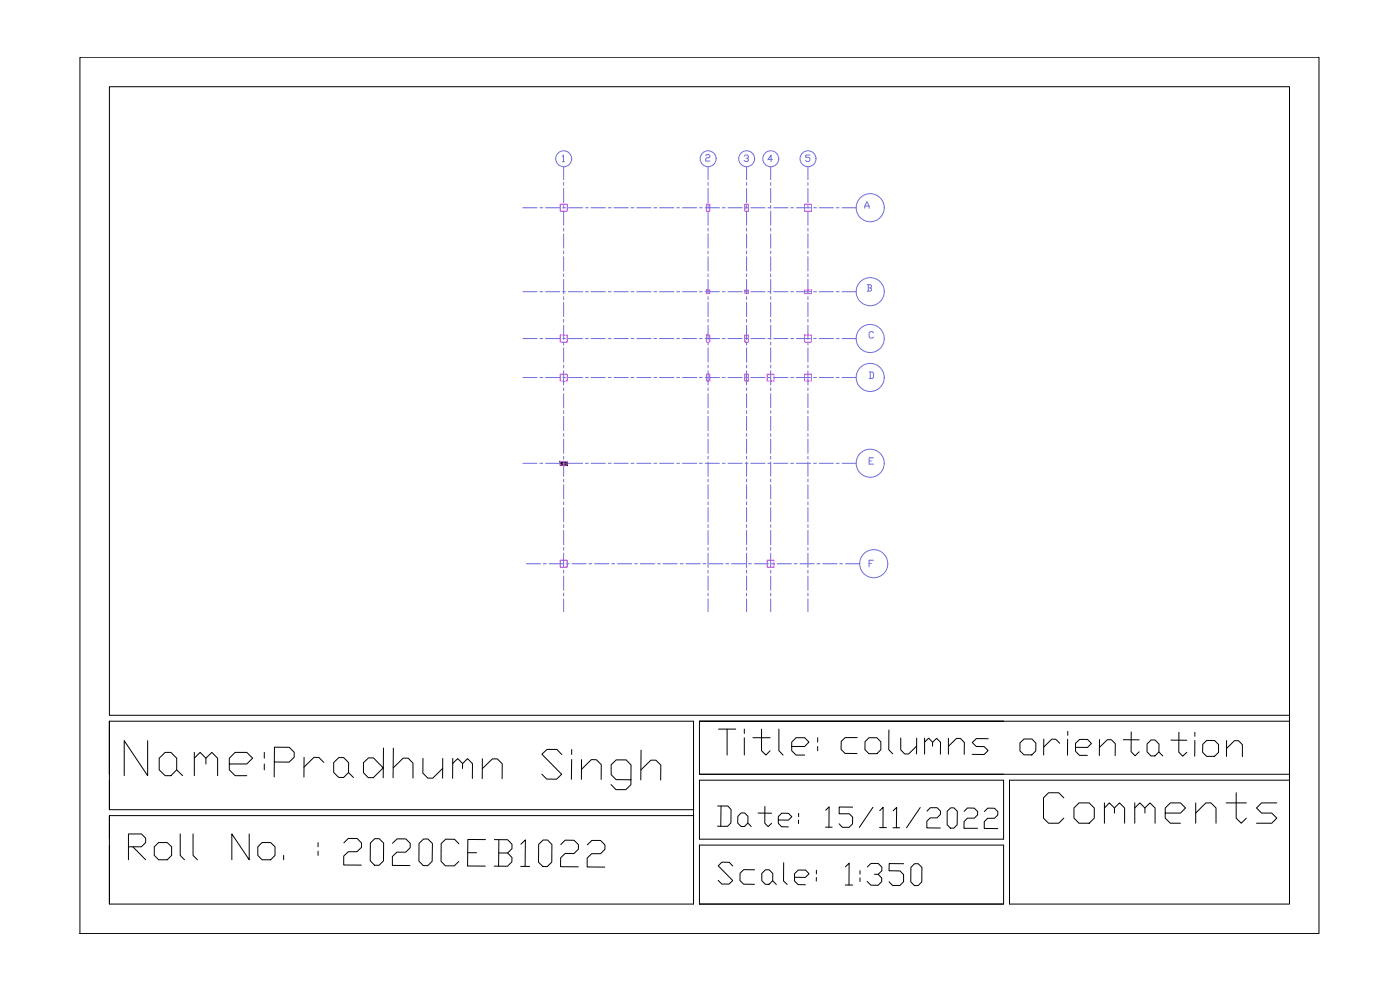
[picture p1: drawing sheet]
<svg xmlns="http://www.w3.org/2000/svg" width="420mm" height="297mm" viewBox="0 0 420 297" stroke-linecap="round" stroke-linejoin="round" font-family="sans-serif">
<!-- layer: hatching -->
<g fill="#fff" stroke="#fff" stroke-width=".3">
<path d="M241.5 61.3l2 2.1v-2.1zM241.5 61.3l2 2.1h-2z"/>
<path d="M223.5 61.3l1.1 2.1v-2.1zM223.5 61.3l1.1 2.1h-1.1z"/>
<path d="M212 61.3l1 2.1v-2.1zM212 61.3l1 2.1h-1z"/>
<path d="M168.1 61.3l2.1 2.1v-2.1zM168.1 61.3l2.1 2.1h-2.1z"/>
<path d="M241.5 87l2 1.1v-1.1zM241.5 87l2 1.1h-2z"/>
<path d="M223.5 87l1.1 1.1v-1.1zM223.5 87l1.1 1.1h-1.1z"/>
<path d="M212 87l1 1.1v-1.1zM212 87l1 1.1h-1z"/>
<path d="M241.5 100.5l2 2.1v-2.1zM241.5 100.5l2 2.1h-2z"/>
<path d="M223.5 100.5l1.1 2.1v-2.1zM223.5 100.5l1.1 2.1h-1.1z"/>
<path d="M212 100.5l1 2.1v-2.1zM212 100.5l1 2.1h-1z"/>
<path d="M168.1 100.5l2.1 2.1v-2.1zM168.1 100.5l2.1 2.1h-2.1z"/>
<path d="M241.5 112.3l2 2v-2zM241.5 112.3l2 2h-2z"/>
<path d="M230.2 112.3l2.1 2v-2zM230.2 112.3l2.1 2h-2.1z"/>
<path d="M223.5 112.3l1.1 2v-2zM223.5 112.3l1.1 2h-1.1z"/>
<path d="M212 112.3l1 2v-2zM212 112.3l1 2h-1z"/>
<path d="M168.1 112.3l2.1 2v-2zM168.1 112.3l2.1 2h-2.1z"/>
<path d="M230.2 168.1l2.1 2.1v-2.1zM230.2 168.1l2.1 2.1h-2.1z"/>
<path d="M168.1 168.1l2.1 2.1v-2.1zM168.1 168.1l2.1 2.1h-2.1z"/>
</g>
<!-- layer: collumn -->
<g fill="none" stroke="#f0f" stroke-width=".3">
<path d="M168.1 61.3h2.1v2.1h-2.1zM212 61.3h1v2.1h-1zM223.5 61.3h1.1v2.1h-1.1zM241.5 61.3h2v2.1h-2zM212 87h1v1.1h-1zM223.5 87h1.1v1.1h-1.1zM241.5 87h2v1.1h-2zM168.1 100.5h2.1v2.1h-2.1zM168.1 112.3h2.1v2h-2.1zM212 100.5h1v2.1h-1zM212 112.3h1v2h-1zM223.5 112.3h1.1v2h-1.1z"/>
<path d="M223.5 100.5h1.1v2.1h-1.1zM230.2 112.3h2.1v2h-2.1zM241.5 100.5h2v2.1h-2zM241.5 112.3h2v2h-2zM168.1 138.5h2.1v1.1h-2.1zM168.1 168.1h2.1v2.1h-2.1zM230.2 168.1h2.1v2.1h-2.1z"/>
</g>
<!-- layer: Frame -->
<path d="M24 17.2h371.8v262.9h-371.8zM32.8 216.4h175.3v26.5h-175.3v-8.8M301.2 216.4h-91.3h177.1v54.9h-84v-37.2h84M387 214.6h-354.2v-188.6h354.2v206.3h-177.1v-15.9M208.1 234.1v17.7M209.9 234.1h91.3v17.7h-91.3zM32.8 244.7h175.3v26.6h-175.3v-17.7M32.8 244.7v26.6M32.8 244.7v7.1M209.9 253.6h91.3v17.7h-91.3zM209.9 271.3h91.3" fill="none" stroke="#000" stroke-width=".3"/>
<!-- layer: hatching -->
<g fill="#000" stroke="#000" stroke-width=".3">
<path d="M168.1 138.5l1 1.1v-1.1zM168.1 138.5l1 1.1h-1z"/>
<path d="M169.1 138.5l1.1 1.1v-1.1zM169.1 138.5l1.1 1.1h-1.1z"/>
</g>
<!-- layer: stairs -->
<g fill="none" stroke="#6e6edd" stroke-width=".3">
<path d="M168.8 46.9l.3-.3v1.9M168.8 48.5h.6M169.1 50.1v3.8M169.1 54.8v.8M169.1 56.5v4.3M211.8 46.7l.3-.3h.7l.2 .3-.2 .7h-.7l-.3 .3v.6h1.2M212.5 50.1v3.8M212.5 54.8v.8M212.5 56.5v4.3M223.3 46.8l.4-.3h.6l.3 .7-.6 .3M224.1 50.1v3.8M224.1 54.8v.8"/>
<path d="M224.1 56.5v4.3M224.3 47.5l.3 .3-.3 .7h-.6l-.4-.4M231.3 50.1v3.8M231.3 54.8v.8M231.3 56.5v4.3M231.8 47.9h-1.3l.9-1.3v1.9M242.5 50.1v3.8M242.5 54.8v.8M242.5 56.5v4.3M243.1 46.5h-1.3v.7h1l.3 .3v.6l-.3 .4h-.7l-.3-.4M156.9 62.3h4.2M162 62.3h.9"/>
<path d="M163.7 62.3h4.3M168.9 62.3h.8M169.1 61.6v.9M169.1 63.3v4.3M169.1 68.5v.8M169.1 70.2v4.3M169.1 75.3v.8M169.1 77v4.3M170.6 62.3h4.3M175.7 62.3h.9M177.4 62.3h4.3M182.6 62.3h.8"/>
<path d="M184.3 62.3h4.2M189.4 62.3h.8M191.1 62.3h4.3M196.2 62.3h.9M197.9 62.3h4.3M203.1 62.3h.8M204.8 62.3h4.3M209.9 62.3h.9M211.7 62.3h4.2M212.5 61.6v.9M212.5 63.3v4.3M212.5 68.5v.8"/>
<path d="M212.5 70.2v4.3M212.5 75.3v.8M212.5 77v4.3M216.8 62.3h.8M218.5 62.3h4.2M223.6 62.3h.9M224.1 61.6v.9M224.1 63.3v4.3M224.1 68.5v.8M224.1 70.2v4.3M224.1 75.3v.8M224.1 77v4.3"/>
<path d="M225.3 62.3h4.3M230.4 62.3h.9M231.3 61.6v.9M231.3 63.3v4.3M231.3 68.5v.8M231.3 70.2v4.3M231.3 75.3v.8M231.3 77v4.3M232.2 62.3h4.3M237.3 62.3h.9M239 62.3h4.3M242.5 61.6v.9"/>
<path d="M242.5 63.3v4.3M242.5 68.5v.8M242.5 70.2v4.3M242.5 75.3v.8M242.5 77v4.3M244.2 62.3h.8M245.9 62.3h4.2M251 62.3h.8M252.7 62.3h4.2M259.5 62.5v-.7l.7-1.3 .6 1.3v.7M259.5 61.8h1.3M156.9 87.5h4.2"/>
<path d="M162 87.5h.9M163.7 87.5h4.3M168.9 87.5h.8M169.1 82.2v.8M169.1 83.8v4.3M169.1 89v.9M169.1 90.7v4.3M169.1 95.8v.9M169.1 97.6v4.2M170.6 87.5h4.3M175.7 87.5h.9M177.4 87.5h4.3"/>
<path d="M182.6 87.5h.8M184.3 87.5h4.2M189.4 87.5h.8M191.1 87.5h4.3M196.2 87.5h.9M197.9 87.5h4.3M203.1 87.5h.8M204.8 87.5h4.3M209.9 87.5h.9M211.7 87.5h4.2M212.5 82.2v.8M212.5 83.8v4.3"/>
<path d="M212.5 89v.9M212.5 90.7v4.3M212.5 95.8v.9M212.5 97.6v4.2M216.8 87.5h.8M218.5 87.5h4.2M223.6 87.5h.9M224.1 82.2v.8M224.1 83.8v4.3M224.1 89v.9M224.1 90.7v4.3M224.1 95.8v.9"/>
<path d="M224.1 97.6v4.2M225.3 87.5h4.3M230.4 87.5h.9M231.3 82.2v.8M231.3 83.8v4.3M231.3 89v.9M231.3 90.7v4.3M231.3 95.8v.9M231.3 97.6v4.2M232.2 87.5h4.3M237.3 87.5h.9M239 87.5h4.3"/>
<path d="M242.5 82.2v.8M242.5 83.8v4.3M242.5 89v.9M242.5 90.7v4.3M242.5 95.8v.9M242.5 97.6v4.2M244.2 87.5h.8M245.9 87.5h4.2M251 87.5h.8M252.7 87.5h4.2M260.3 85.4h.9l.4 .4v.3l-.4 .3M260.6 86.4h.6l.4 .6-.4 .4h-.9"/>
<path d="M260.6 85.4v2M262.2 99.9l-.4-.4h-.6l-.4 .4v1.2l.4 .4h.6l.4-.4M156.9 101.6h4.2M156.9 113.3h4.2M162 101.6h.9M162 113.3h.9M163.7 101.6h4.3M163.7 113.3h4.3M168.9 101.6h.8M168.9 113.3h.8M169.1 102.7v.8M169.1 104.4v4.3"/>
<path d="M169.1 109.5v.9M169.1 111.2v4.3M169.1 116.4v.8M169.1 118.1v4.3M170.6 101.6h4.3M170.6 113.3h4.3M175.7 101.6h.9M175.7 113.3h.9M177.4 101.6h4.3M177.4 113.3h4.3M182.6 101.6h.8M182.6 113.3h.8"/>
<path d="M184.3 101.6h4.2M184.3 113.3h4.2M189.4 101.6h.8M189.4 113.3h.8M191.1 101.6h4.3M191.1 113.3h4.3M196.2 101.6h.9M196.2 113.3h.9M197.9 101.6h4.3M197.9 113.3h4.3M203.1 101.6h.8M203.1 113.3h.8"/>
<path d="M204.8 101.6h4.3M204.8 113.3h4.3M209.9 101.6h.9M209.9 113.3h.9M211.7 101.6h4.2M211.7 113.3h4.2M212.5 102.7v.8M212.5 104.4v4.3M212.5 109.5v.9M212.5 111.2v4.3M212.5 116.4v.8M212.5 118.1v4.3"/>
<path d="M216.8 101.6h.8M216.8 113.3h.8M218.5 101.6h4.2M218.5 113.3h4.2M223.6 101.6h.9M223.6 113.3h.9M224.1 102.7v.8M224.1 104.4v4.3M224.1 109.5v.9M224.1 111.2v4.3M224.1 116.4v.8M224.1 118.1v4.3"/>
<path d="M225.3 101.6h4.3M225.3 113.3h4.3M230.4 101.6h.9M230.4 113.3h.9M231.3 102.7v.8M231.3 104.4v4.3M231.3 109.5v.9M231.3 111.2v4.3M231.3 116.4v.8M231.3 118.1v4.3M232.2 101.6h4.3M232.2 113.3h4.3"/>
<path d="M237.3 101.6h.9M237.3 113.3h.9M239 101.6h4.3M239 113.3h4.3M242.5 102.7v.8M242.5 104.4v4.3M242.5 109.5v.9M242.5 111.2v4.3M242.5 116.4v.8M242.5 118.1v4.3M244.2 101.6h.8M244.2 113.3h.8"/>
<path d="M245.9 101.6h4.2M245.9 113.3h4.2M251 101.6h.8M251 113.3h.8M252.7 101.6h4.2M252.7 113.3h4.2M260.8 111.6h1l.4 .4v1.2l-.4 .4h-1M261.2 111.6v2M156.9 139h4.2M162 139h.9M163.7 139h4.3M168.9 139h.8"/>
<path d="M169.1 123.2v.9M169.1 124.9v4.3M169.1 130.1v.8M169.1 131.8v4.2M169.1 136.9v.8M169.1 138.6v4.3M170.6 139h4.3M175.7 139h.9M177.4 139h4.3M182.6 139h.8M184.3 139h4.2M189.4 139h.8"/>
<path d="M191.1 139h4.3M196.2 139h.9M197.9 139h4.3M203.1 139h.8M204.8 139h4.3M209.9 139h.9M211.7 139h4.2M212.5 123.2v.9M212.5 124.9v4.3M212.5 130.1v.8M212.5 131.8v4.2M212.5 136.9v.8"/>
<path d="M212.5 138.6v4.3M216.8 139h.8M218.5 139h4.2M223.6 139h.9M224.1 123.2v.9M224.1 124.9v4.3M224.1 130.1v.8M224.1 131.8v4.2M224.1 136.9v.8M224.1 138.6v4.3M225.3 139h4.3M230.4 139h.9"/>
<path d="M231.3 123.2v.9M231.3 124.9v4.3M231.3 130.1v.8M231.3 131.8v4.2M231.3 136.9v.8M231.3 138.6v4.3M232.2 139h4.3M237.3 139h.9M239 139h4.3M242.5 123.2v.9M242.5 124.9v4.3M242.5 130.1v.8"/>
<path d="M242.5 131.8v4.2M242.5 136.9v.8M242.5 138.6v4.3M244.2 139h.8M245.9 139h4.2M251 139h.8M252.7 139h4.2M260.8 138.3h.7M262.2 137.4h-1.4v1.9h1.4M169.1 143.7v.9M169.1 145.4v4.3M169.1 150.6v.9"/>
<path d="M169.1 152.3v4.3M169.1 157.4v.9M169.1 159.2v4.2M212.5 143.7v.9M212.5 145.4v4.3M212.5 150.6v.9M212.5 152.3v4.3M212.5 157.4v.9M212.5 159.2v4.2M224.1 143.7v.9M224.1 145.4v4.3M224.1 150.6v.9"/>
<path d="M224.1 152.3v4.3M224.1 157.4v.9M224.1 159.2v4.2M231.3 143.7v.9M231.3 145.4v4.3M231.3 150.6v.9M231.3 152.3v4.3M231.3 157.4v.9M231.3 159.2v4.2M242.5 143.7v.9M242.5 145.4v4.3M242.5 150.6v.9"/>
<path d="M242.5 152.3v4.3M242.5 157.4v.9M242.5 159.2v4.2M158 169.1h4.2M163.1 169.1h.8M164.8 169.1h4.3M169.1 164.3v.8M169.1 166v4.3M169.1 171.1v.9M169.1 172.8v4.3M169.1 178v.8M169.1 179.7v3.8"/>
<path d="M169.9 169.1h.9M171.6 169.1h4.3M176.8 169.1h.8M178.5 169.1h4.2M183.6 169.1h.9M185.3 169.1h4.3M190.4 169.1h.9M192.2 169.1h4.3M197.3 169.1h.8M199 169.1h4.3M204.1 169.1h.9M205.9 169.1h4.2"/>
<path d="M211 169.1h.8M212.5 164.3v.8M212.5 166v4.3M212.5 171.1v.9M212.5 172.8v4.3M212.5 178v.8M212.5 179.7v3.8M212.7 169.1h4.3M217.8 169.1h.9M219.5 169.1h4.3M224.1 164.3v.8M224.1 166v4.3"/>
<path d="M224.1 171.1v.9M224.1 172.8v4.3M224.1 178v.8M224.1 179.7v3.8M224.6 169.1h.9M226.4 169.1h4.3M231.3 164.3v.8M231.3 166v4.3M231.3 171.1v.9M231.3 172.8v4.3M231.3 178v.8M231.3 179.7v3.8"/>
<path d="M231.5 169.1h.9M233.2 169.1h4.3M238.4 169.1h.8M240.1 169.1h4.2M242.5 164.3v.8M242.5 166v4.3M242.5 171.1v.9M242.5 172.8v4.3M242.5 178v.8M242.5 179.7v3.8M245.2 169.1h.9M246.9 169.1h4.3"/>
<path d="M252 169.1h.9M253.8 169.1h4.2M260.8 169.1h.7M262.1 168.1h-1.3v1.9"/>
<circle cx="169.2" cy="47.6" r="2.39"/>
<circle cx="212.5" cy="47.6" r="2.39"/>
<circle cx="224.1" cy="47.6" r="2.39"/>
<circle cx="231.3" cy="47.6" r="2.39"/>
<circle cx="242.5" cy="47.6" r="2.39"/>
<circle cx="261.2" cy="62.3" r="4.2"/>
<circle cx="261.2" cy="87.5" r="4.2"/>
<circle cx="261.2" cy="113.2" r="4.2"/>
<circle cx="261.2" cy="101.6" r="4.2"/>
<circle cx="261.2" cy="139" r="4.2"/>
<circle cx="262.2" cy="169.1" r="4.2"/>
</g>
<text font-size="18.5" x="81.1" y="238.1">Pradhumn Singh</text>
<text font-size="15.9" x="36" y="233.9">Name:</text>
<text font-size="14.1" x="311.9" y="248.4">Comments</text>
<text font-size="13.2" x="102" y="261.4">2020CEB1022</text>
<text font-size="12.8" x="251.2" y="228.2">columns orientation</text>
<g font-size="12.3">
<text x="214.5" y="227.9">Title:</text>
<text x="37.4" y="259.3">Roll No. :</text>
</g>
<text font-size="11.5" x="214.5" y="267.1">Scale: 1:350</text>
<text font-size="11" x="214.1" y="249.8">Date: 15/11/2022</text>
</svg>
